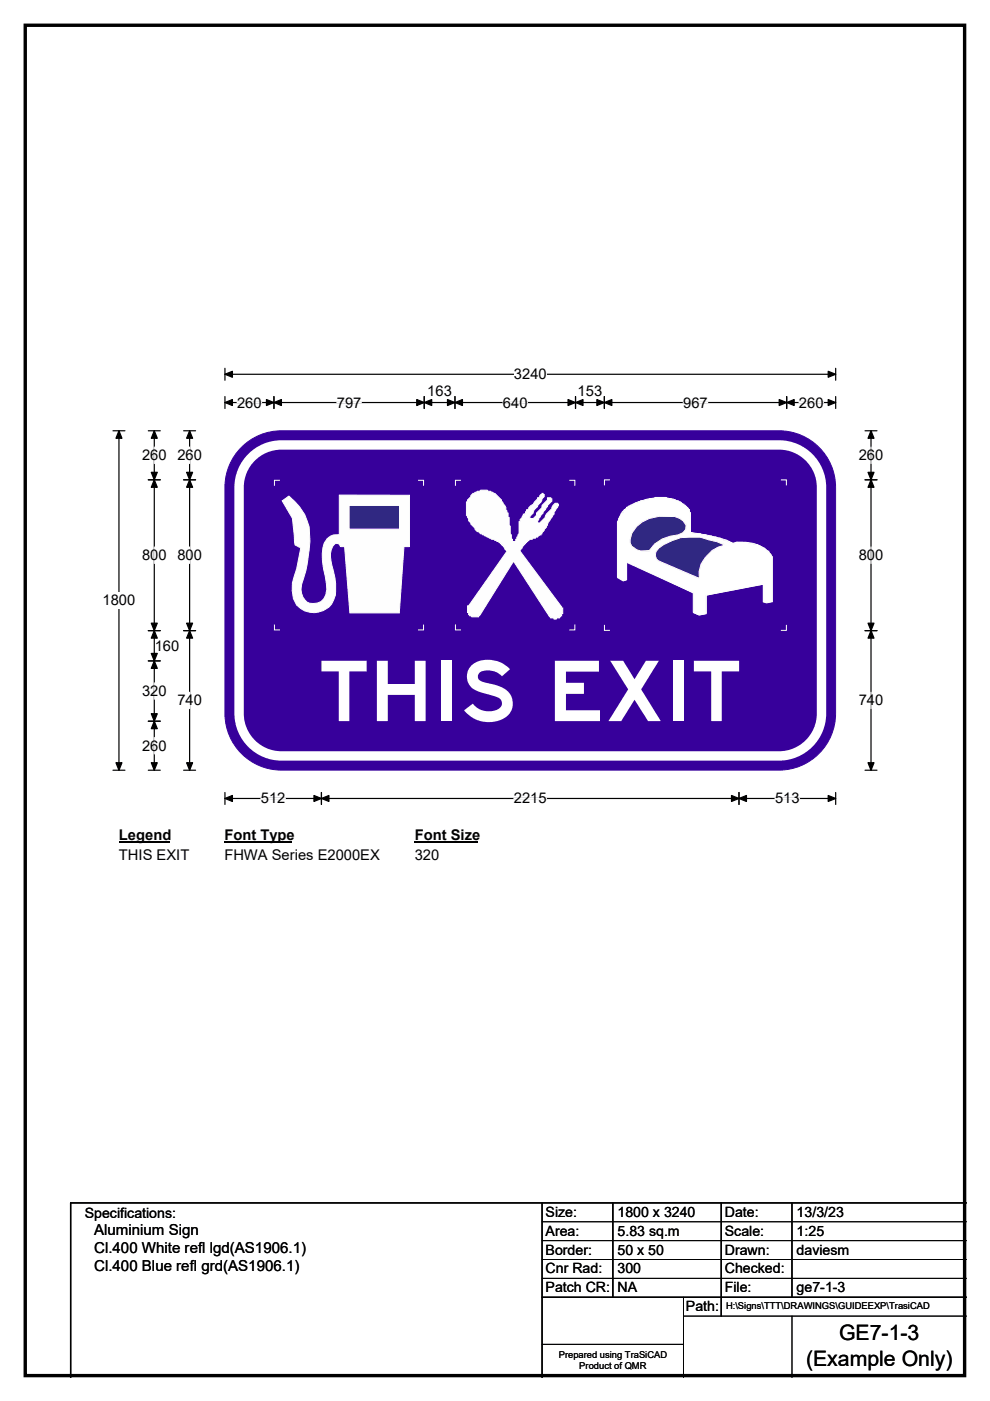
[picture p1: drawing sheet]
<svg xmlns="http://www.w3.org/2000/svg" width="210mm" height="297mm" viewBox="0 0 210 297" stroke-linecap="round" stroke-linejoin="round" font-family="sans-serif">
<path d="M5.4 5.4h199.2v286.3h-199.2z" fill="none" stroke="#000" stroke-width=".72"/>
<path d="M47.7 79.4h129.5M47.7 78.1v2.5M177.2 78.1v2.5" fill="none" stroke="#000" stroke-width=".25"/>
<path d="M47.7 79.4l1.6-.7v1.3zM175.7 78.7l1.5 .7-1.5 .6z" fill="#000" stroke="#000" stroke-width=".25"/>
<path d="M109 77.6h7v3.5h-7z" fill="#fff"/>
<g fill="none" stroke="#000" stroke-width=".25">
<path d="M24 91.3h2.5M25.2 91.3v72M47.7 85.3h129.5M47.7 84.1v2.5M58.1 84.1v2.5M90 84.1v2.5M96.5 84.1v2.5M122.1 84.1v2.5M128.2 84.1v2.5M166.9 84.1v2.5M177.2 84.1v2.5M24 163.3h2.5"/>
<path d="M47.7 168v2.6M47.7 169.3h129.5M68.2 168v2.6M156.7 168v2.6M177.2 168v2.6"/>
</g>
<g fill="#000" stroke="#000" stroke-width=".25">
<path d="M25.2 91.3l.7 1.6h-1.3zM47.7 85.3l1.6-.6v1.3zM58.1 85.3l1.6-.6v1.3zM56.5 84.7l1.6 .6-1.6 .7zM88.4 84.7l1.6 .6-1.6 .7zM90 85.3l1.6-.6v1.3zM94.9 84.7l1.6 .6-1.6 .7zM96.5 85.3l1.6-.6v1.3zM120.5 84.7l1.6 .6-1.6 .7zM122.1 85.3l1.6-.6v1.3zM126.6 84.7l1.6 .6-1.6 .7zM128.2 85.3l1.6-.6v1.3z"/>
<path d="M165.3 84.7l1.6 .6-1.6 .7zM166.9 85.3l1.5-.6v1.3zM175.7 84.7l1.5 .6-1.5 .7zM24.6 161.7h1.3l-.7 1.6zM47.7 169.3l1.6-.6v1.2zM68.2 169.3l1.6-.6v1.2zM66.6 168.7l1.6 .6-1.6 .6zM155.2 168.7l1.5 .6-1.5 .6zM156.7 169.3l1.6-.6v1.2zM175.7 168.7l1.5 .6-1.5 .6z"/>
</g>
<path d="M50.3 85.3h5.2M71.4 85.3h5.2M106.7 85.3h5.2M144.9 85.3h5.2M169.5 85.3h5.2M55.3 169.3h5.2M109 169.3h6.9M164.4 169.3h5.2" fill="none" stroke="#fff" stroke-width=".25"/>
<path d="M21.8 125.6h6.9v3.5h-6.9z" fill="#fff"/>
<g fill="none" stroke="#000" stroke-width=".25">
<path d="M31.5 91.3h2.5M32.7 91.3v72M38.9 91.3h2.6M40.2 91.3v72M183.5 91.3h2.5M184.7 91.3v72M31.5 101.7h2.5M38.9 101.7h2.6M183.5 101.7h2.5M31.5 133.7h2.5M38.9 133.7h2.6M183.5 133.7h2.5"/>
<path d="M31.5 140.1h2.5M31.5 152.9h2.5M31.5 163.3h2.5M38.9 163.3h2.6M183.5 163.3h2.5"/>
</g>
<g fill="#000" stroke="#000" stroke-width=".25">
<path d="M32.7 91.3l.7 1.6h-1.3zM40.2 91.3l.7 1.6h-1.3zM184.7 91.3l.7 1.6h-1.3zM32.7 101.7l.7 1.6h-1.3zM32.1 100.1h1.3l-.7 1.6zM40.2 101.7l.7 1.6h-1.3zM39.6 100.1h1.3l-.7 1.6zM184.7 101.7l.7 1.6h-1.3zM184.1 100.1h1.3l-.7 1.6zM32.1 132.1h1.3l-.7 1.6zM32.7 133.7l.7 1.6h-1.3zM39.6 132.1h1.3l-.7 1.6z"/>
<path d="M40.2 133.7l.7 1.6h-1.3zM184.1 132.1h1.3l-.7 1.6zM184.7 133.7l.7 1.6h-1.3zM32.1 138.5h1.3l-.7 1.6zM32.7 140.1l.7 1.6h-1.3zM32.1 151.3h1.3l-.7 1.6zM32.7 152.9l.7 1.6h-1.3zM32.1 161.7h1.3l-.7 1.6zM39.6 161.7h1.3l-.7 1.6zM184.1 161.7h1.3l-.7 1.6z"/>
</g>
<path d="M32.7 94.8v3.5M40.2 94.8v3.5M184.7 94.8v3.5M32.7 116v3.5M40.2 116v3.5M184.7 116v3.5M32.7 144.8v3.5M32.7 156.4v3.5M40.2 146.8v3.4M184.7 146.8v3.4" fill="none" stroke="#fff" stroke-width=".25"/>
<path d="M25.2 175.3h10.8v3.5h-10.8z" fill="#fff"/>
<path d="M25.2 178.6h10.8" fill="none" stroke="#000" stroke-width=".32"/>
<path d="M47.6 175.3h14.4v3.5h-14.4z" fill="#fff"/>
<path d="M47.6 178.6h14.4" fill="none" stroke="#000" stroke-width=".32"/>
<path d="M88 175.3h13.4v3.5h-13.4z" fill="#fff"/>
<path d="M88 178.6h13.4" fill="none" stroke="#000" stroke-width=".32"/>
<g fill="#fff">
<path d="M25.2 179.5h14.9v3.5h-14.9z"/>
<path d="M47.6 179.5h32.9v3.5h-32.9z"/>
<path d="M88 179.5h5.2v3.5h-5.2z"/>
</g>
<path d="M51.2 94.8a11.9 11.9 0 0 1 8.5-3.5h105.5a12 12 0 0 1 12 12v48a12 12 0 0 1-12 12h-105.5a12 12 0 0 1-12-12v-48a11.9 11.9 0 0 1 3.5-8.5z" fill-rule="evenodd" fill="#37009b" stroke="#37009b" stroke-width=".21"/>
<path d="M53.3 97a8.9 8.9 0 0 1 6.4-2.7h105.5a9 9 0 0 1 9 9v48a9 9 0 0 1-9 9h-105.5a9 9 0 0 1-9-9v-48a8.9 8.9 0 0 1 2.6-6.3z" fill="none" stroke="#fff" stroke-width="2"/>
<path d="M59.4 101.8h-1.2v1.2M88.7 101.8h1.1v1.2M58.2 132.4v1.2h1.2M89.8 132.4v1.2h-1.1" fill="none" stroke="#fefefe" stroke-width=".21"/>
<path d="M59.9 106.2l1.4-1a10.8 10.8 0 0 1 4.4 9.5 31.9 31.9 0 0 1-1.7 9.2 3.2 3.2 0 0 0 1.7 4 2.83 2.83 0 0 0 3.6-3l-.1-1.1a31.8 31.8 0 0 1-.9-6.3 3.8 3.8 0 0 1 2.5-4.1h1.2v-8.4h14.8v10.9h-1.1l-1 14h-10.5l-1.1-14h-.9l-.2-.5-.9-.2a3.4 3.4 0 0 0-1 3l.2 1.3a15.9 15.9 0 0 1 .8 6.7 4.8 4.8 0 0 1-8.2 2.1 7.1 7.1 0 0 1-.5-6l.5-1.7 .9-4.4-1.2-.7-.6-5.6z" fill-rule="evenodd" fill="#fefefe" stroke="#fefefe" stroke-width=".21"/>
<path d="M74 107.2h10.7v5h-10.7z" fill-rule="evenodd" fill="#302882" stroke="#fefefe" stroke-width=".21"/>
<path d="M132.9 107.6l-.2 .4h-.3l-.2 .7h-.2v.3h-.3v.4h-.2l-.3 .5v.5l-.2 .2v11.9l1.2 .7 .7-.3v-3.7l14.3 6.5v4.2l1.1 .5 1.4-.2v-4l12.2-2.3v3.7l.7 .2 1.2-.2v-9.6l-.7-.9v-.2h-.3a1.96 1.96 0 0 0-1.4-.9l-.7-.5-1.8-.2-.3-.3h-2.6l-.2 .3h-.5l-.7-.5-1.1-.2-.7-.5h-.7l-.3-.2h-.7l-.2-.3h-.9l-.3-.2h-.9l-.3-.2h-1.3l-.7-.3v-4.2l-.3-.2v-.5h-.2a1.3 1.3 0 0 0-1-.9v-.2h-.2l-.5-.5-.4-.2h-.5l-.2-.3-1.7-.2-.2-.2h-2.3l-.3 .2h-.9l-.2 .2h-.7l-.3 .3h-.7l-.7 .4h-.5l-1.4 .7v.3zM135 111.5l-.5 1-.5 .4v.5h-.2v.9h-.2v.7l.4 1h.3v.2l.4 .2h.5v.2h.7l.2 .3h1.7l.5-1.2 .4-.2v-.2l.7-.3v-.2l1.4-.7h.5l.2-.2h.7v-.3h1l.4-.2h.5l.9-.5v-.2h.3v-.2l.2-.3v-1.1h-.2v-.3l-.5-.4h-.2l-.3-.5-.4-.2h-.5l-.2-.3h-3.8l-.2 .3h-.7l-.2 .2h-.5l-1.7 .7-.9 .9zM139.4 116.4l-.2 .7h-.2v.9h.2v.5l.5 .2v.3l8.6 3.7v-1.9l.2-.2v-.5l.3-.2 .2-.9 .5-.5v-.2l1.6-1.7h.3l.4-.4 1.4-.7h.7l-1.6-.5-.2-.2-1.7-.2-.2-.3h-.5l-.5-.2h-.9v-.2h-2.8l-.2 .2-2.1 .2-.3 .3-1.1 .2v.2l-.5 .3h-.5v.2h-.2v.2l-.9 .5v.2z" fill-rule="evenodd" fill="#fff" stroke="#fefefe" stroke-width=".21"/>
<path d="M129.4 101.7h-1.2v1.2M132 108.5l1.3-1.1a13.5 13.5 0 0 1 9.6-1.6l1.5 .8 1.5 1.1 .5 1.1v4.1l5.5 1 2.2 .6 1.3 .7a7.6 7.6 0 0 1 8.4 2.8v9.5l-1.3 .2-.5-.1v-3.8l-12.2 2.4v3.8l-1.5 .4-1.3-.6v-4.1l-14.1-6.7v3.9l-.7 .2-1.2-.8v-11.6zM165.6 101.7h1.2v1.2M128.2 132.5v1.1h1.2M166.8 132.5v1.1h-1.2" fill="none" stroke="#fefefe" stroke-width=".21"/>
<g fill="#302882" stroke="#fefefe" stroke-width=".21">
<path d="M139.7 116.2a11.2 11.2 0 0 1 9.7-2l2.7 .7 1.7 .7a6.7 6.7 0 0 0-5.5 5.6v1.4l-8.6-3.7-.5-.4-.2-.7 .1-.8z" fill-rule="evenodd"/>
<path d="M135 111.7l1.2-1a9.8 9.8 0 0 1 7.9-.8l.8 .5 .6 1-.1 .9-.6 .6-.9 .5a7.6 7.6 0 0 0-6.2 3.3 3.2 3.2 0 0 1-4-1.6v-.8l.3-1.3z" fill-rule="evenodd"/>
</g>
<path d="M99.9 105.1l.4-.5 .9-.4h.5l.2-.3h1.4l.3 .3h.4l1 .4 1.4 1.4v.2l.9 1.4 .2 1.2h.3v.9h.2v1.6l.2 .3v1.6l.3 .2v.9h.2v.5h.2v.2l.5-.2v-.5h.2v-.4h.3v-.5l.2-.2v-2.6h.2v-.4l.5-.5 .2-.7 .5-.2 .2-.7 .5-.3a1.36 1.36 0 0 1 .9-.9l.2-.4 .7-.7v-.3h.3l.4-.7 .5-.2v.2h.2v.5l-.4 .5-.3 .7-.7 .7v.2a1.8 1.8 0 0 0-.9 1.4l-.7 .7v.4h.7l.7-.7v-.4l1.2-1.2v-.4l1.1-1.2v-.5h.7v.3h.3v.4l-1 1v.2l-.9 1.1v.3l-.5 .4-.7 1.2v.5l.5 .2v-.2l1.2-1.2 .2-.7 1.2-1.2a1.16 1.16 0 0 1 1.1-1.1l.2 .5-.9 1.3v.5l-1.1 1.6-.5 1.2-.9 1.1v.3l-1 .4v.3h-.4v.2h-.5l-.2 .2h-.5l-.5 .3v.2h-.2l-.2 .5h-.3v.2h-.2l-.2 .7h-.3l-.2 .7 8.8 11.8v.2h.3v1.2h-.3v.5l-.4 .2v.2h-.7v.3h-.5v-.3h-.7v-.2h-.2l-7.7-11.8-7.2 11.6h-.2v.2h-1.4l-.5-.2v-.3h-.2v-.4h-.2v-1.4h.2l8.1-11.6v-.3l-.4-.2-.3-.7-.4-.2-.3-.5-1.4-.7h-.4l-2.4-1.1-.4-.5h-.3l-1.8-2.3v-.5l-.5-.7v-2.7l.3-.5 .7-.7z" fill-rule="evenodd" fill="#fefefe"/>
<path d="M97.8 101.8h-1.2v1.2M99.9 105.1l.4-.5 .9-.4h.5l.2-.3h1.4l.3 .3h.4l1 .4 1.4 1.4v.2l.9 1.4 .2 1.2h.3v.9h.2v1.6l.2 .3v1.6l.3 .2v.9h.2v.5h.2v.2l.5-.2v-.5h.2v-.4h.3v-.5l.2-.2v-2.6h.2v-.4l.5-.5 .2-.7 .5-.2 .2-.7 .5-.3a1.36 1.36 0 0 1 .9-.9l.2-.4 .7-.7v-.3h.3l.4-.7 .5-.2v.2h.2v.5l-.4 .5-.3 .7-.7 .7v.2a1.8 1.8 0 0 0-.9 1.4l-.7 .7v.4h.7l.7-.7v-.4l1.2-1.2v-.4l1.1-1.2v-.5h.7v.3h.3v.4l-1 1v.2l-.9 1.1v.3l-.5 .4-.7 1.2v.5l.5 .2v-.2l1.2-1.2 .2-.7 1.2-1.2a1.16 1.16 0 0 1 1.1-1.1l.2 .5-.9 1.3v.5l-1.1 1.6-.5 1.2-.9 1.1v.3l-1 .4v.3h-.4v.2h-.5l-.2 .2h-.5l-.5 .3v.2h-.2l-.2 .5h-.3v.2h-.2l-.2 .7h-.3l-.2 .7 8.8 11.8v.2h.3v1.2h-.3v.5l-.4 .2v.2h-.7v.3h-.5v-.3h-.7v-.2h-.2l-7.7-11.8-7.2 11.6h-.2v.2h-1.4l-.5-.2v-.3h-.2v-.4h-.2v-1.4h.2l8.1-11.6v-.3l-.4-.2-.3-.7-.4-.2-.3-.5-1.4-.7h-.4l-2.4-1.1-.4-.5h-.3l-1.8-2.3v-.5l-.5-.7v-2.7l.3-.5 .7-.7zM120.8 101.8h1.1v1.2M96.6 132.4v1.2h1.2M121.9 132.4v1.2h-1.1" fill="none" stroke="#fefefe" stroke-width=".21"/>
<path d="M115 255v37M130 255v20M153 255v24M168 255v20M205 255h-190v37M115 275h90" fill="none" stroke="#000" stroke-width=".3"/>
<path d="M115 259h90M115 263h90M115 267h90M115 271h90M145 279h60M145 275v17M168 279v13M115 285h30" fill="none" stroke="#000" stroke-width=".21"/>
<text font-size="17.8" fill="#fff" x="67.7" y="152.9">THIS EXIT</text>
<g font-size="4.5">
<text x="178" y="284.2">GE7-1-3</text>
<text x="171" y="289.6">(Example Only)</text>
</g>
<g font-size="3.2">
<text x="20" y="261.9">Aluminium Sign</text>
<text x="20" y="265.7">Cl.400 White refl lgd(AS1906.1)</text>
<text x="20" y="269.6">Cl.400 Blue refl grd(AS1906.1)</text>
</g>
<g font-size="3.1">
<text x="90.6" y="83.9">163</text>
<text x="109" y="80.4">3240</text>
<text x="122.5" y="83.9">153</text>
<text x="50.3" y="86.4">260</text>
<text x="71.4" y="86.4">797</text>
<text x="106.7" y="86.4">640</text>
<text x="144.9" y="86.4">967</text>
<text x="169.5" y="86.4">260</text>
<text x="30.1" y="97.6">260</text>
<text x="37.6" y="97.6">260</text>
<text x="182.1" y="97.6">260</text>
<text x="30.1" y="118.8">800</text>
<text x="37.6" y="118.8">800</text>
<text x="182.1" y="118.8">800</text>
<text x="21.8" y="128.4">1800</text>
<text x="32.8" y="138">160</text>
<text x="30.1" y="147.6">320</text>
<text x="37.6" y="149.6">740</text>
<text x="182.1" y="149.6">740</text>
<text x="30.1" y="159.2">260</text>
<text x="55.3" y="170.3">512</text>
<text x="109" y="170.3">2215</text>
<text x="164.4" y="170.3">513</text>
<text x="25.2" y="178.1">Legend</text>
<text x="47.6" y="178.1">Font Type</text>
<text x="88" y="178.1">Font Size</text>
<text x="25.2" y="182.3">THIS EXIT</text>
<text x="47.6" y="182.3">FHWA Series E2000EX</text>
<text x="88" y="182.3">320</text>
</g>
<g font-size="3">
<text x="115.7" y="258">Size:</text>
<text x="131" y="258">1800 x 3240</text>
<text x="153.7" y="258">Date:</text>
<text x="169" y="258">13/3/23</text>
<text x="18" y="258.2">Specifications:</text>
<text x="115.7" y="262">Area:</text>
<text x="131" y="262">5.83 sq.m</text>
<text x="153.7" y="262">Scale:</text>
<text x="169" y="262">1:25</text>
<text x="115.7" y="266">Border:</text>
<text x="115.7" y="270">Cnr Rad:</text>
<text x="131" y="266">50 x 50</text>
<text x="131" y="270">300</text>
<text x="153.7" y="266">Drawn:</text>
<text x="153.7" y="270">Checked:</text>
<text x="169" y="266">daviesm</text>
<text x="115.7" y="274">Patch CR:</text>
<text x="131" y="274">NA</text>
<text x="153.7" y="274">File:</text>
<text x="169" y="274">ge7-1-3</text>
<text x="145.5" y="278">Path:</text>
</g>
<g font-size="2">
<text x="154" y="277.6">H:\Signs\TTT\DRAWINGS\GUIDEEXP\TrasiCAD</text>
<text x="118.5" y="287.8">Prepared using TraSiCAD</text>
<text x="122.9" y="290.2">Product of QMR</text>
</g>
</svg>
